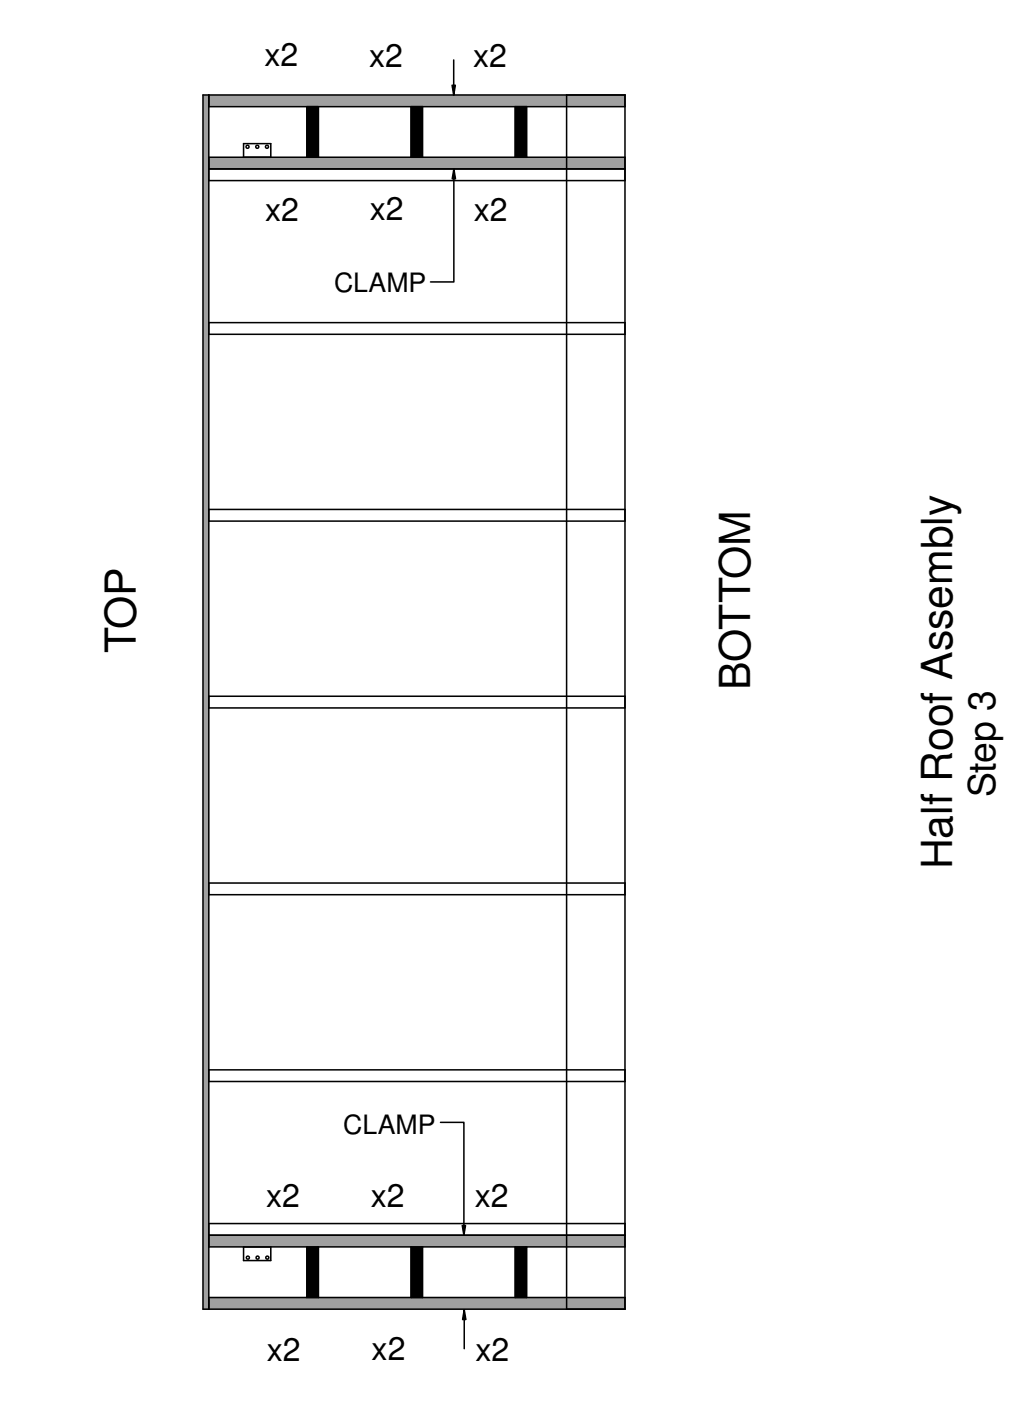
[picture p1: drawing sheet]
<svg xmlns="http://www.w3.org/2000/svg" width="165mm" height="229mm" viewBox="0 0 165 229" stroke-linecap="round" stroke-linejoin="round" font-family="sans-serif">
<g fill="#a0a0a4">
<path d="M33.1 15.5h1v198.1h-1z" fill-rule="evenodd"/>
<path d="M34.1 15.5h67.9v1.9h-67.9z" fill-rule="evenodd"/>
<path d="M34.1 25.7h67.9v1.9h-67.9z" fill-rule="evenodd"/>
<path d="M34.1 201.6h67.9v1.9h-67.9z" fill-rule="evenodd"/>
<path d="M34.1 211.7h67.9v1.9h-67.9z" fill-rule="evenodd"/>
</g>
<g fill="#000">
<path d="M73.8 13.9h.5l-.3 1.6zM74 27.6l.3 1.6h-.5zM75.4 200h.5l-.2 1.6zM75.7 213.7l.3 1.6h-.5z"/>
<path d="M50.1 17.4h1.9v8.3h-1.9z" fill-rule="evenodd"/>
<path d="M67 17.4h1.9v8.3h-1.9z" fill-rule="evenodd"/>
<path d="M84 17.4h1.9v8.3h-1.9z" fill-rule="evenodd"/>
<path d="M50.1 203.5h1.9v8.2h-1.9z" fill-rule="evenodd"/>
<path d="M67 203.5h1.9v8.2h-1.9z" fill-rule="evenodd"/>
<path d="M84 203.5h1.9v8.2h-1.9z" fill-rule="evenodd"/>
</g>
<path d="M73.8 13.9h.5l-.3 1.6zM74 27.6l.3 1.6h-.5zM75.4 200h.5l-.2 1.6zM75.7 213.7l.3 1.6h-.5z" fill="#000" stroke="#000" stroke-width=".25"/>
<g fill="none" stroke="#000" stroke-width=".25">
<path d="M33.1 15.5h68.9v198.1h-68.9zM34.1 15.5v198.1M34.1 17.4h67.9M50.1 17.4v8.3M52 17.4v8.3M67 17.4v8.3M68.9 17.4v8.3M74 9.8v5.7M84 17.4v8.3M85.9 17.4v8.3M92.4 15.5v198.1M34.1 29.5h67.9"/>
<path d="M34.1 27.6h67.9M34.1 25.7h67.9M39.7 25.7v-2.3h4.5v2.3M74 27.6v18.4h-3.8M34.1 54.6h67.9M34.1 52.6h67.9M34.1 85h67.9M34.1 83.1h67.9M34.1 115.5h67.9M34.1 113.6h67.9M34.1 146h67.9M34.1 144.1h67.9"/>
<path d="M34.1 176.5h67.9M34.1 174.6h67.9M34.1 199.6h67.9M71.9 183.1h3.8v18.5M34.1 211.7h67.9M34.1 203.5h67.9M34.1 201.6h67.9M39.7 203.5v2.2h4.5v-2.2M50.1 203.5v8.2M52 203.5v8.2M67 203.5v8.2M68.9 203.5v8.2"/>
<path d="M75.7 213.7v6.4M84 203.5v8.2M85.9 203.5v8.2"/>
<circle cx="40.4" cy="23.9" r=".25"/>
<circle cx="42" cy="23.9" r=".25"/>
<circle cx="43.6" cy="23.9" r=".25"/>
<circle cx="40.4" cy="205.2" r=".25"/>
<circle cx="42" cy="205.2" r=".25"/>
<circle cx="43.6" cy="205.2" r=".25"/>
</g>
<g font-size="7">
<text x="22.1" y="106.5" transform="rotate(-90 22.1 106.5)">TOP</text>
<text x="122.4" y="112.6" transform="rotate(-90 122.4 112.6)">BOTTOM</text>
<text x="155.3" y="141.8" transform="rotate(-90 155.3 141.8)">Half Roof Assembly</text>
</g>
<text font-size="6.1" x="162.4" y="130.1" transform="rotate(-90 162.4 130.1)">Step 3</text>
<g font-size="5.2">
<text x="43.1" y="10.8">x2</text>
<text x="60.2" y="10.9">x2</text>
<text x="77.2" y="10.9">x2</text>
<text x="60.3" y="35.9">x2</text>
<text x="43.3" y="36">x2</text>
<text x="77.3" y="36">x2</text>
<text x="43.4" y="196.9">x2</text>
<text x="60.5" y="197">x2</text>
<text x="77.5" y="196.9">x2</text>
<text x="60.6" y="222">x2</text>
<text x="43.5" y="222.1">x2</text>
<text x="77.6" y="222.1">x2</text>
</g>
<g font-size="4.4">
<text x="54.5" y="47.7">CLAMP</text>
<text x="56" y="185">CLAMP</text>
</g>
</svg>
